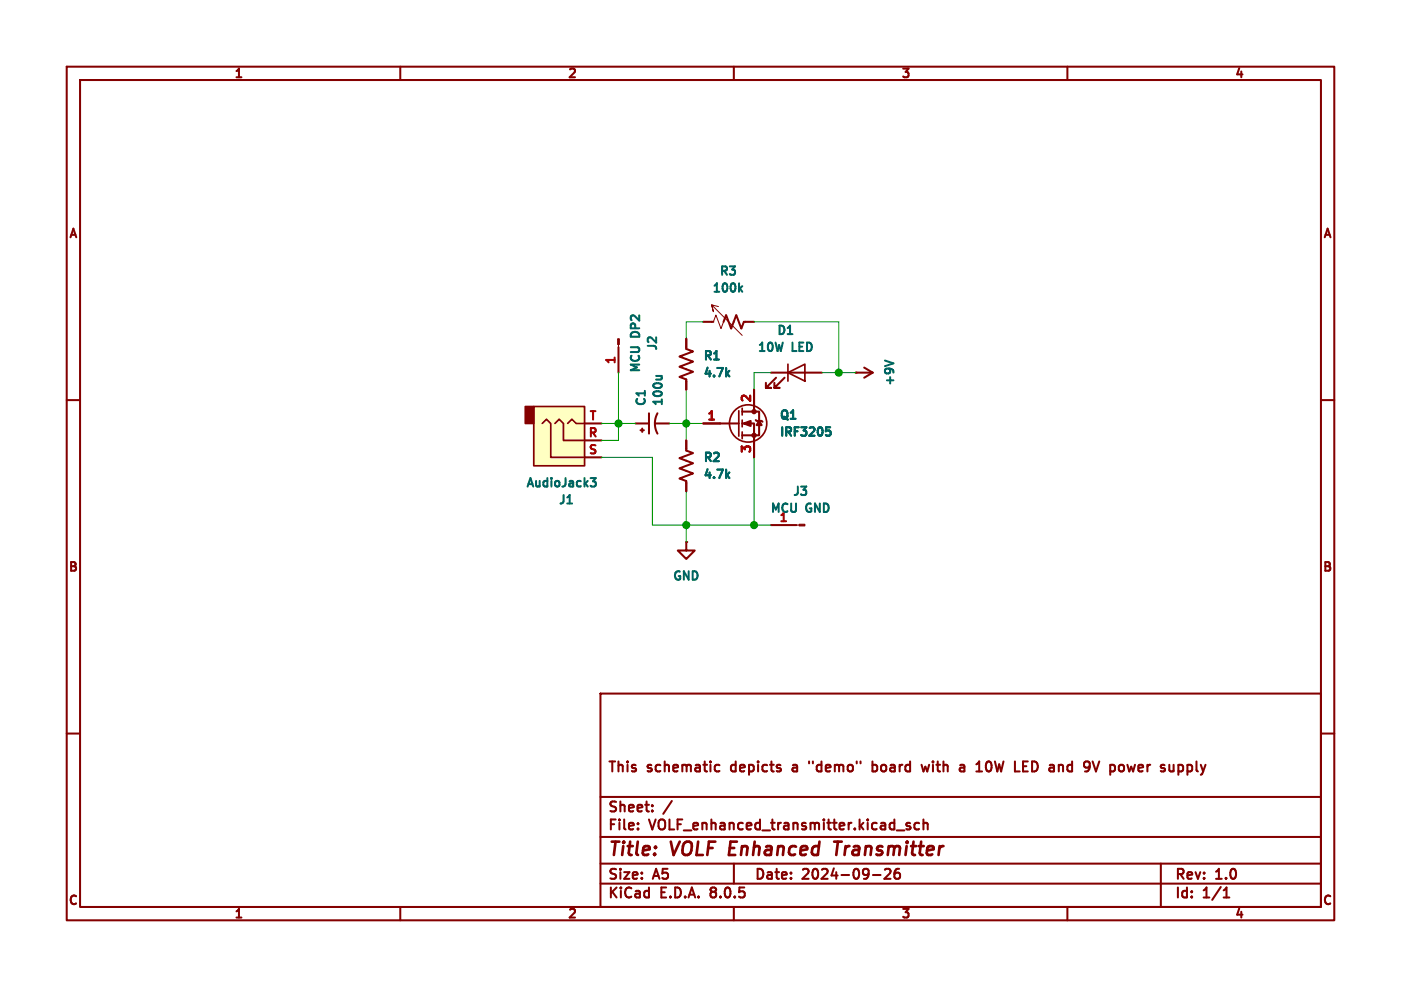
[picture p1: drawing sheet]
<svg xmlns="http://www.w3.org/2000/svg" width="210mm" height="148mm" viewBox="0 0 210 148" stroke-linecap="round" stroke-linejoin="round" font-family="sans-serif">
<g fill="none" stroke="#840000" stroke-width=".3">
<path d="M10 10h190v128h-190zM12 12h186v124h-186zM60 10v2M110 10v2M160 10v2M10 60h2M102.9 50.8v1.5l1 .4-2 .8 2 .7-2 .8 2 .8-2 .7 1 .4v1.5M105.4 48.3h1.5M108.5 48.3l.3-1.1 .8 2.1 .8-2.1 .7 2.1 .4-1h1.5M198 60h2M95.2 63.5h2.1M96 64.5h.5"/>
<path d="M96.3 64.3v.5M97.3 62v3M98.3 63.5h2M98.6 62a3.2 3.2 0 0 0 0 3M115.6 78.7h3.8M102.9 81.3v1.3h1.2l-1.2 1.2-1.3-1.2h1.3M10 110h2M90 104h108v32h-108zM90 119.5h108M107.3 115.6h.6M107.3 114.8h.6M109.7 114.8l-.1 .2v.4l.1 .2"/>
<path d="M118.9 114.8h.5l.1 .9M119.5 115l-.5 .1a.29 .29 0 0 0-.2 .3 .29 .29 0 0 0 .2 .3l.5-.1M121.3 114.2v.3M121.9 114.2v.3M122.7 114.7l-.3 .3v.4l.3 .3M130.8 114.8l.4-.1 .3 .3v.4l-.1 .2h-.6M130.8 114.2v1.5M132.7 114.8a.41 .41 0 0 0-.6 .2v.4a.41 .41 0 0 0 .6 .2M139.3 114.7l-.3 1M139.9 114.2v.1M139.9 114.7v1M140.4 114.7h.5"/>
<path d="M140.6 114.2v1.3l.2 .2M146.4 115.7h.8M146.4 114.6l.4-.4v1.5M147.9 114.5l.2-.3 .3 .1 .2 .2M149.1 114.2l.4 1.5 .3-1.1 .3 1.1 .3-1.5M167 114.8l.1 .2v.4l-.1 .2M168.2 114.7a.41 .41 0 0 0-.5 .3v.4a.41 .41 0 0 0 .5 .3M172.4 114.7l-.3 .1-.1 .2M179.4 114.2v1.3M180 114.7l.4 1M180.4 115.7l-.2 .3-.2 .2M180.7 114.7l-.3 1"/>
<path d="M198 110h2M60 136v2M90 132.5h108M90 129.5h108M90 125.5h108M95.6 124.2v.2M95.6 123.5v.1M96.2 131.6v.2M96.2 130.9v.1M97.8 121.5v.2M97.8 120.8v.1M106.6 133.2l-.1 .2 .1 .3"/>
<path d="M106.6 133.8l-.1 .2v.3l.1 .2M110 136v2M110 129.5v3M118.6 131.6v.2M118.6 130.9v.1M130.9 131.2h1.1M132.6 130.4l.3-.1 .5 .1a.41 .41 0 0 1 0 .5l-.8 .9h.9M134.4 124.5h1.2M134.8 130.3a.59 .59 0 0 0-.7 .6v.6l.1 .2 .4 .1 .3-.2v-.5l-.1-.2h-.4l-.3 .2M136.4 123.5l-.3-.1-.2 .2v.2l.5 .2v.3h-.5M137.8 123.5l-.4-.1-.3 .3v.4l.1 .2h.6M138.4 123.5a.37 .37 0 0 1 .7 .1v.8"/>
<path d="M138.4 122.9v1.5M160 136v2M174 129.5v6.5M183.4 134.6h.9M183.7 133.3l.2-.2v1.5"/>
</g>
<path d="M125 126.2h1.2M125.6 126.2l-.2 2" fill="none" stroke="#840000" stroke-width=".4"/>
<path d="M106.9 48.3l.4-1.1 .8 2.1 .4-1M107.7 46l-1-.3 .2 1-.2-1 4.6 4.6M119.4 78.7h.4" fill="none" stroke="#840000" stroke-width=".15"/>
<path d="M119.8 78.6h.8v.3h-.8z" fill="#840000" stroke="#840000" stroke-width=".15"/>
<path d="M117.1 78.2h.7" fill="none" stroke="#a90000" stroke-width=".3"/>
<path d="M96.7 58.6v.7M98.4 56.4h.8M99.1 56.4l.1 .2-.1 .3M107 53.9h.8M109 56l.3 .5M109.3 55.6l-.5 .5M110.9 43.3l.4 .5M111.3 42.9l-.5 .5" fill="none" stroke="#006464" stroke-width=".3"/>
<circle cx="102.9" cy="81.3" r=".15" fill="#840000"/>
<path d="M92.7 51.7v.4" fill="none" stroke="#840000" stroke-width=".15"/>
<path d="M92.6 50.8h.2v.9h-.2z" fill="#840000" stroke="#840000" stroke-width=".15"/>
<path d="M92.7 52.1v3.8M115.6 55.9h7.6M116.3 56.6l-1.5 1.6h.8h-.8v-.8M117.6 56.6l-1.5 1.6h.7h-.7v-.8M128.3 55.9h2.5M129.5 55.1l1.3 .8M130.8 55.9l-1.3 .7" fill="none" stroke="#840000" stroke-width=".3"/>
<path d="M92.1 53.6v.7" fill="none" stroke="#a90000" stroke-width=".3"/>
<path d="M118.1 55.9l2.5-1.3v2.6zM118.1 54.6v2.6" fill="none" stroke="#840000" stroke-width=".25"/>
<path d="M118.1 50.1h.7" fill="none" stroke="#006464" stroke-width=".3"/>
<circle cx="128.3" cy="55.9" r=".15" fill="#840000"/>
<path d="M132.7 54.1l1.2 .4" fill="none" stroke="#006464" stroke-width=".3"/>
<path d="M80 61h7.6v8.9h-7.6z" fill="#ffffc2"/>
<path d="M78.7 61h1.3v2.5h-1.3z" fill="#840000" stroke="#840000" stroke-width=".25"/>
<g fill="none" stroke="#840000" stroke-width=".25">
<path d="M80 61h7.6v8.9h-7.6zM81.3 63.5l.6-.6 .6 .6v5.1h5.1M83.2 63.5l.6-.6 .7 .6v2.5h3.1M85.1 63.5l.6-.6 .7 .6h1.2M110.7 61.6v3.8M111.3 61.2v1M111.3 63v1M111.3 64.8v1"/>
<circle cx="112.1" cy="63.5" r="2.79"/>
</g>
<path d="M102.9 50.8v1.3M102.9 57.2v1.2M113 58.4v3.3M87.6 66h2.6M87.6 68.6h2.6M87.6 63.5h2.6M102.9 66v1.6l1 .3-2 .8 2 .8-2 .7 2 .8-2 .8 1 .3v1.6M105.4 63.5h5.3M111.3 63.5h1.7v5.1M111.3 61.7h2.5v3.6h-2.5M113.3 63l.1 .1h.8l.1 .1M113.8 63.1l.4 .7h-.8z" fill="none" stroke="#840000" stroke-width=".3"/>
<path d="M107 53.9h.8M109 56l.3 .5M109.3 55.6l-.5 .5M85 75.5h.8M88.5 71.7h.8l-.4 .5 .3 .1v.5l-.1 .2h-.4l-.2-.2M109 71.2l.3 .5M109.3 70.8l-.5 .5M123.8 64.1h.7M123.8 64.6h.5l.2 .2-.1 .5h-.6" fill="none" stroke="#006464" stroke-width=".3"/>
<g fill="#840000" stroke="#840000" stroke-width=".3">
<path d="M111.5 63.5l1-.4v.8z"/>
<circle cx="113" cy="65.3" r=".25"/>
<circle cx="113" cy="61.7" r=".25"/>
</g>
<path d="M106.3 62.9h.7" fill="none" stroke="#a90000" stroke-width=".3"/>
<path d="M92.7 55.9v10.1h-2.5M102.9 58.4v7.6M105.4 48.3h-2.5v2.5M113 48.3h12.7v7.6M115.6 55.9h-2.6v2.5M123.2 55.9h5.1M90.2 63.5h5M90.2 68.6h7.6v10.1h17.8M100.3 63.5h5.1M102.9 73.7v7.6M113 68.6v10.1" fill="none" stroke="#009600" stroke-width=".15"/>
<g fill="#009600" stroke="#009600" stroke-width=".3">
<circle cx="102.9" cy="78.7" r=".46"/>
<circle cx="102.9" cy="63.5" r=".46"/>
<circle cx="125.7" cy="55.9" r=".46"/>
<circle cx="92.7" cy="63.5" r=".46"/>
<circle cx="113" cy="78.7" r=".46"/>
</g>
<g font-size="2.8" fill="#840000">
<text x="91" y="128.9">Title:</text>
<text x="100.7" y="128.9">VOLF Enhanced</text>
<text x="126.7" y="128.9">Transmitter</text>
</g>
<g font-size="2.1" fill="#840000">
<text x="91" y="116.2">This</text>
<text x="97.2" y="116.2">schematic</text>
<text x="110.3" y="116.2">depicts</text>
<text x="123.3" y="116.2">&quot;demo&quot;</text>
<text x="133.3" y="116.2">board</text>
<text x="141.4" y="116.2">with</text>
<text x="147.7" y="116.2">a</text>
<text x="150.8" y="116.2">10W</text>
<text x="157.1" y="116.2">LED</text>
<text x="162.9" y="116.2">and</text>
<text x="168.8" y="116.2">9V</text>
<text x="173.2" y="116.2">power</text>
<text x="91" y="124.9">File:</text>
<text x="91" y="122.2">Sheet:</text>
<text x="97.6" y="124.9">VOLF_enhanced_transmitter.kicad_sch</text>
<text x="99.7" y="122.2">/</text>
<text x="91" y="135.1">KiCad</text>
<text x="91" y="132.3">Size:</text>
<text x="98.1" y="132.3">A5</text>
<text x="99.2" y="135.1">E.D.A.</text>
<text x="107.2" y="135.1">8.0.5</text>
<text x="113" y="132.3">Date:</text>
<text x="120.5" y="132.3">2024-09-26</text>
<text x="176" y="132.3">Rev:</text>
<text x="176" y="135.1">Id:</text>
<text x="180.6" y="135.1">1/1</text>
<text x="182.4" y="132.3">1.0</text>
</g>
<g font-size="1.8" fill="#840000">
<text x="35" y="12.1">1</text>
<text x="85" y="12.1">2</text>
<text x="135" y="12.1">3</text>
<text x="185" y="12.1">4</text>
<text x="10.1" y="36.1">A</text>
<text x="198.1" y="36.1">A</text>
<text x="10" y="86.1">B</text>
<text x="198" y="86.1">B</text>
<text x="10" y="136.1">C</text>
<text x="198" y="136.1">C</text>
<text x="35" y="138.1">1</text>
<text x="85" y="138.1">2</text>
<text x="135" y="138.1">3</text>
<text x="185" y="138.1">4</text>
</g>
<g font-size="1.8" fill="#006464">
<text x="107.6" y="41.7">R3</text>
<text x="106.5" y="44.3">100k</text>
<text x="96.3" y="50.5" transform="rotate(-90 96.3 50.5)">DP2</text>
<text x="98.9" y="52.9" transform="rotate(-90 98.9 52.9)">J2</text>
<text x="113.3" y="53.2">10W</text>
<text x="116.2" y="50.6">D1</text>
<text x="118.8" y="53.2">LED</text>
<text x="96.3" y="56.1" transform="rotate(-90 96.3 56.1)">MCU</text>
<text x="105.2" y="54.4">R1</text>
<text x="105.2" y="57">4.7k</text>
<text x="134.4" y="58.1" transform="rotate(-90 134.4 58.1)">+9V</text>
<text x="97.2" y="61.2" transform="rotate(-90 97.2 61.2)">C1</text>
<text x="99.7" y="61.2" transform="rotate(-90 99.7 61.2)">100u</text>
<text x="116.6" y="63.3">Q1</text>
<text x="116.6" y="65.9">IRF3205</text>
<text x="105.2" y="69.7">R2</text>
<text x="78.6" y="73.5">AudioJack3</text>
<text x="83.5" y="76">J1</text>
<text x="105.2" y="72.2">4.7k</text>
<text x="115.2" y="77.3">MCU</text>
<text x="118.6" y="74.8">J3</text>
<text x="120.9" y="77.3">GND</text>
<text x="116.5" y="78.3">1</text>
<text x="100.6" y="87.5">GND</text>
</g>
<g font-size="1.8" fill="#a90000">
<text x="92.3" y="54.9" transform="rotate(-90 92.3 54.9)">1</text>
<text x="87.9" y="65.6">R</text>
<text x="88.1" y="63.1">T</text>
<text x="105.7" y="63.1">1</text>
<text x="112.6" y="60.6" transform="rotate(-90 112.6 60.6)">2</text>
<text x="88" y="68.2">S</text>
<text x="112.6" y="68.2" transform="rotate(-90 112.6 68.2)">3</text>
</g>
</svg>
